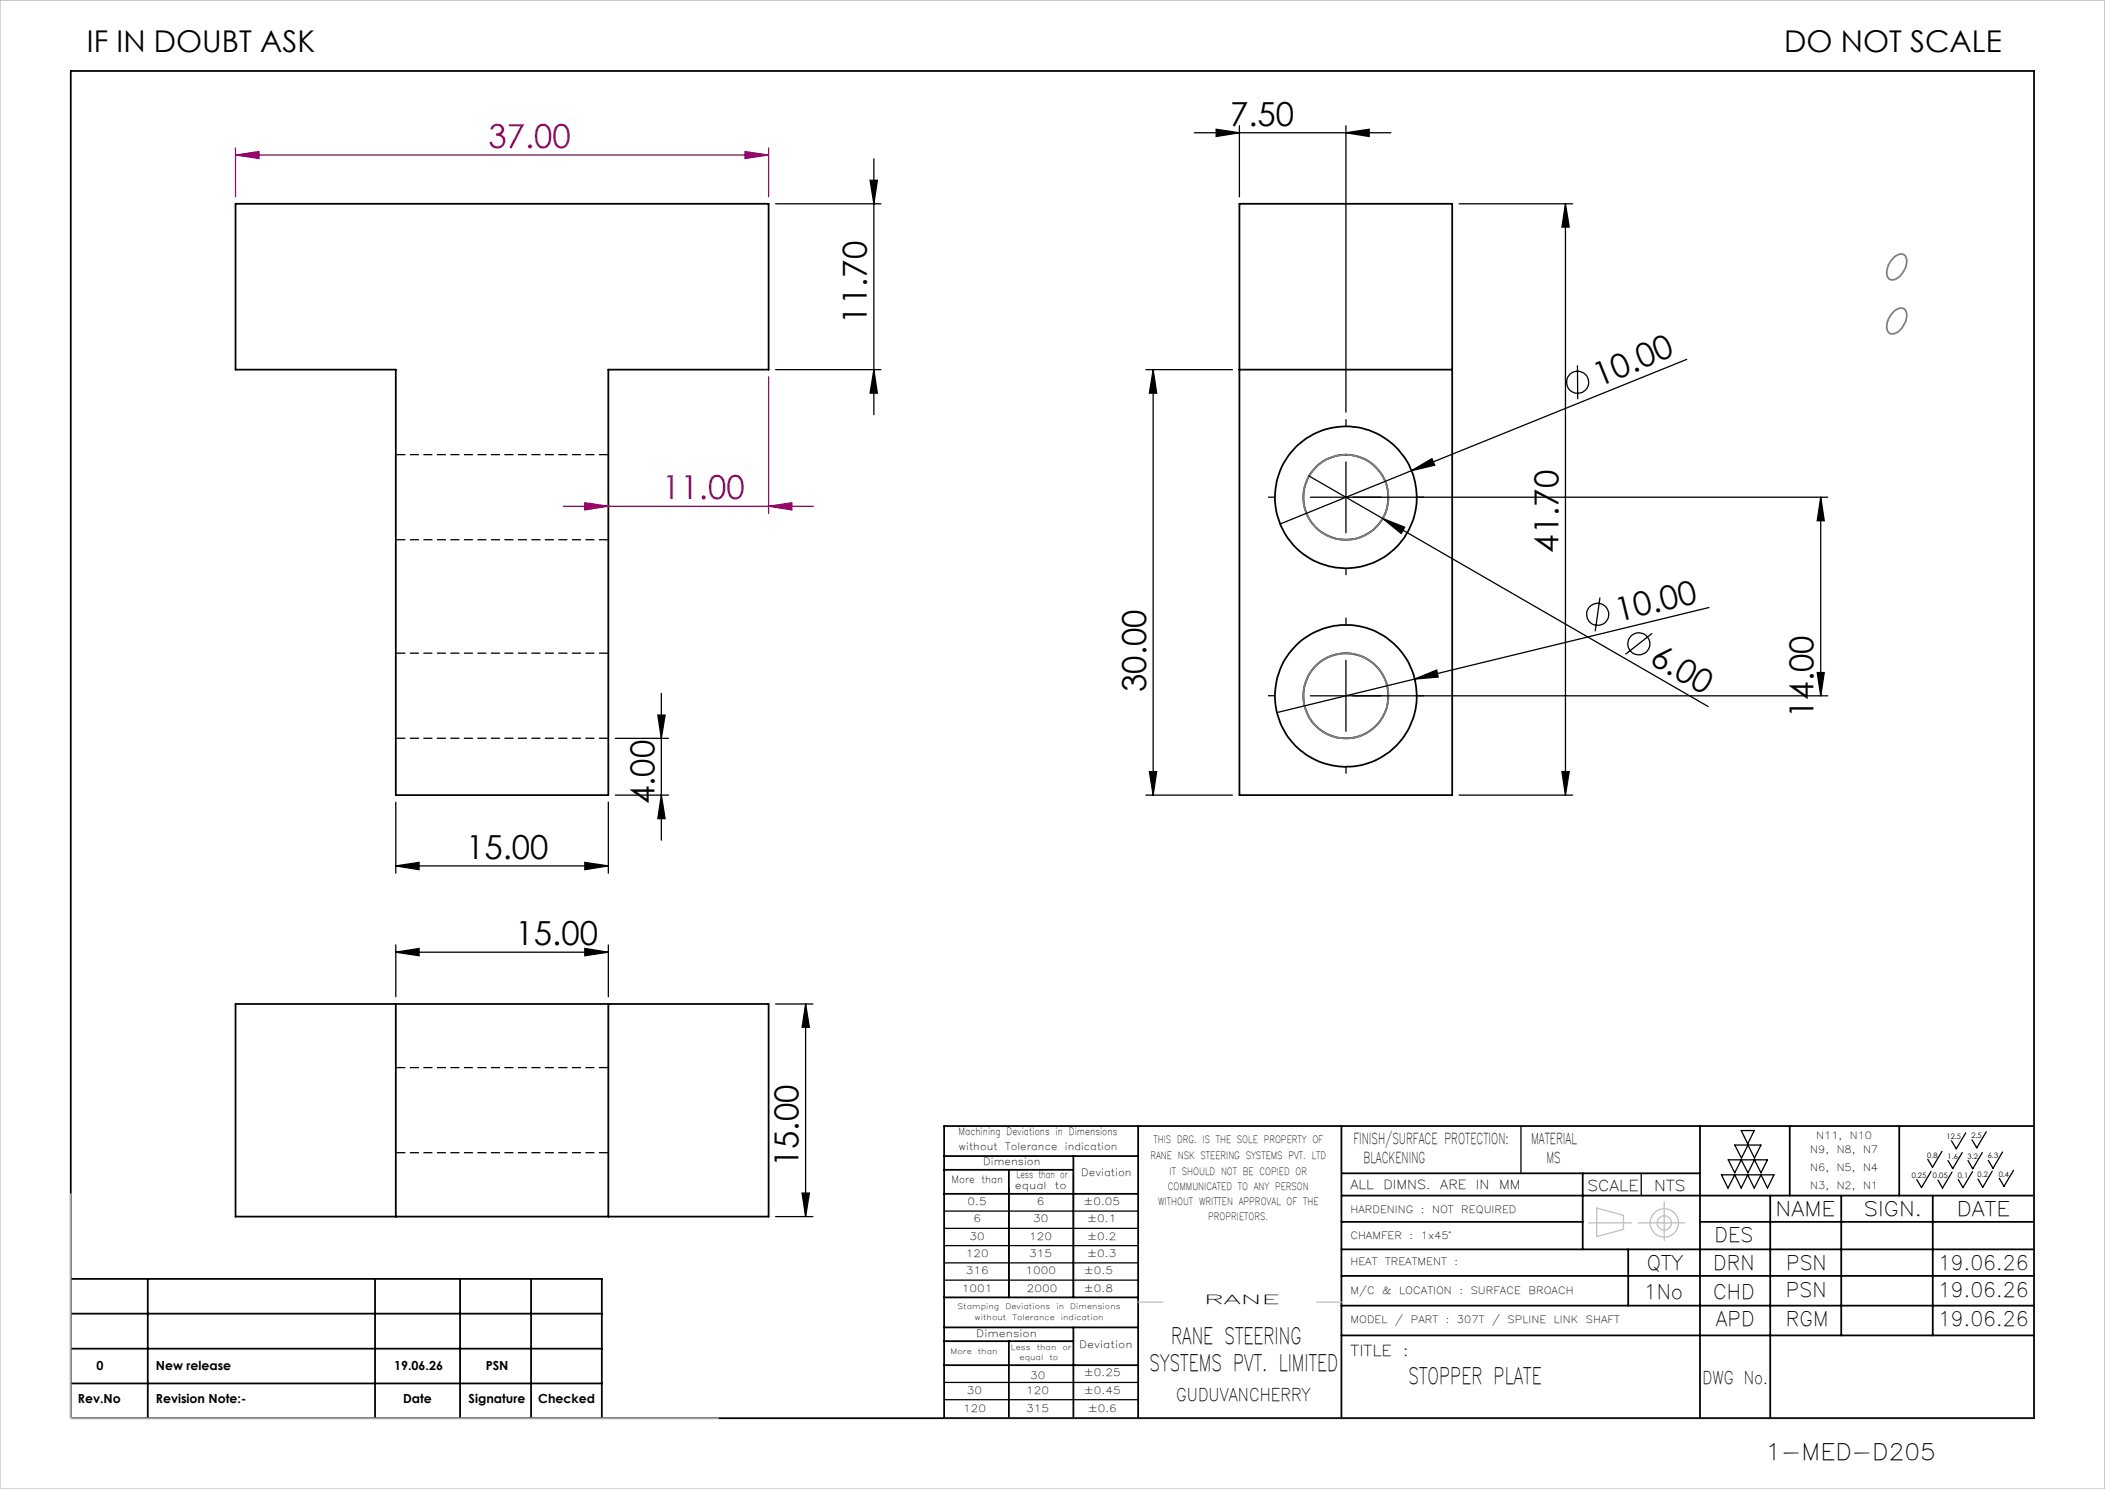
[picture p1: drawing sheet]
<svg xmlns="http://www.w3.org/2000/svg" width="297mm" height="210mm" viewBox="0 0 297 210" stroke-linecap="round" stroke-linejoin="round" font-family="sans-serif">
<path d="M55.9 76.1h30M85.9 64.1h-30M85.9 92.1h-30M55.9 104.1h30M85.9 150.6h-30M55.9 162.6h30" fill="none" stroke="#000" stroke-width=".18" stroke-dasharray="1.3 .6" stroke-dashoffset="-.1" stroke-linecap="butt"/>
<g fill="none" stroke="#000" stroke-width=".25">
<path d="M10 10h277v190h-277zM33.2 28.7h75.2v23.4h-22.6v60h-30v-60h-22.6zM174.9 28.7h30v83.4h-30zM174.9 52.1h30M33.2 141.6h75.2v30h-75.2zM55.8 141.6v30M85.8 141.6v30M160.6 158.8v41.2M189.3 158.8v41.2M239.9 158.8v41.2M252.5 158.8v9.8M268 158.8v9.8"/>
<path d="M287 158.8h-153.8v41.2M133.2 168.4h27.4M133.2 165h18.2M133.2 163h27.4M142.3 165v18M151.4 163v20M189.3 176.2h97.7M189.3 172.3h34M189.3 179.9h97.7M189.3 168.6h97.7M189.3 165.5h50.6M223.3 165.5v10.7"/>
<path d="M229.7 176.2v7.9M239.9 172.3h47.1M249.8 168.6v31.4M259.8 168.6v19.7M272.7 168.6v19.7M10 195.1h74.9M10 180.4h74.9v19.6M10 185.3h74.9M10 190.2h74.9M20.8 180.4v19.6M52.9 180.4v19.6M64.9 180.4v19.6"/>
<path d="M74.9 180.4v19.6M133.2 189.2h18.2M133.2 192.5h27.4M133.2 187.2h27.4M133.2 183h27.4M142.3 189.2v10.6M151.4 187.2v12.6M189.3 188.3h97.7M189.3 184.1h97.7"/>
<circle cx="189.9" cy="70.1" r="6"/>
<circle cx="189.9" cy="70.1" r="10"/>
<circle cx="189.9" cy="98.1" r="6"/>
<circle cx="189.9" cy="98.1" r="10"/>
</g>
<g fill="none" stroke="#000" stroke-width=".18">
<path d="M168.5 18.7h27.8M171.6 18.2l3.3 .5-3.3 .6zM174.9 17.7v10.1M189.9 18.7l3.3-.5v1.1zM189.9 17.7v40.4M109.4 28.7h14.9M122.8 25.4h1l-.5 3.3zM123.3 22.4v36.1M205.9 28.7h16M220.9 28.7l.5 3.3h-1zM220.9 28.7v83.4M109.4 52.1h14.9"/>
<path d="M123.3 52.1l.5 3.3h-1zM161.7 52.1h12.2M162.7 52.1l.5 3.3h-1zM162.7 52.1v60M222.6 51.5v4.8M238 50.7l-38.9 15.7M184.7 67.1l10.4 6M184.9 70.1h73M189.9 65.1v10M195.1 73.1l3.1 1.3-.5 .8zM195.1 73.1l45.9 26.6M199.1 66.4l2.9-1.7 .4 .9z"/>
<path d="M199.1 66.4l-18.5 7.5M256.9 70.1l.5 3.3h-1zM256.9 70.1v28M93.3 97.8v20.7M184.9 98.1h73M189.9 93.1v10M199.6 95.8l3.1-1.3 .2 1zM199.6 95.8l-19.4 4.7M225.7 84.3l-.6 4.7M233.1 89.3l-3.8 3M241.1 85.7l-41.5 10.1M256.4 94.9h1l-.5 3.2z"/>
<path d="M55.8 113.1v10M85.8 113.1v10M86.8 104.1h7.5M86.8 112.1h7.5M92.8 100.9h1l-.5 3.2zM93.3 112.1l.5 3.4h-1zM161.7 112.1h12.2M162.2 108.8h1l-.5 3.3zM205.9 112.1h16M220.4 108.8h1l-.5 3.3zM55.8 122.1l3.3-.5v1.1zM55.8 134.3l3.3-.5v1z"/>
<path d="M55.8 133.3v7.3M55.8 122.1h30M55.8 134.3h30M82.5 121.6l3.3 .5-3.3 .6zM82.5 133.8l3.3 .5-3.3 .5zM85.8 133.3v7.3M109.4 141.6h5.3M113.7 141.6l.5 3.3h-1zM113.7 141.6v30M214.6 158.8v6.7M245.7 159.4h1.8l-.9 1.9zM277.4 159.8l-1.4 2.2-.7-1.1"/>
<path d="M280.2 159.6l-1.3 2.3-.7-1.1M109.4 171.6h5.3M113.2 168.3h1l-.5 3.3zM133.2 170.8h27.4M133.2 175.7h27.4M133.2 173.2h27.4M133.2 178.1h27.4M142.3 167.5v15.5M151.4 165.6v17.4M231.6 165.5v3.1M242.9 165.7h7.4l-.9 1.9-.9-1.9-1 1.9-.9-1.9-.9 1.9-.9-1.9-1 1.9zM243.8 163.6h5.6l-.9 1.8-1-1.8-.9 1.8-.9-1.8-.9 1.8z"/>
<path d="M244.8 161.5h3.7l-1 1.8-.9-1.8-.9 1.8zM272.5 165.2l-1.4 2.3-.7-1.1M274 162.4l-1.3 2.2-.7-1.1M275.4 165.3l-1.3 2.3-.7-1.2M276.9 162.6l-1.4 2.2-.7-1.1M278.3 165.2l-1.3 2.3-.7-1.1M279.7 162.6l-1.4 2.2-.6-1.1M281.1 165.2l-1.3 2.3-.7-1.2M282.5 162.5l-1.3 2.3-.7-1.2M284.1 165.1l-1.3 2.2-.7-1.1M133.2 195h27.4M133.2 197.4h27.4"/>
<path d="M133.2 180.5h27.4"/>
<circle cx="222.6" cy="53.9" r="1.57"/>
<circle cx="225.4" cy="86.7" r="1.56"/>
<circle cx="231.2" cy="90.8" r="1.55"/>
</g>
<path d="M33.2 21.9l3.3-.5v1zM33.2 20.9v6.9M33.2 21.9h75.2M105.1 21.4l3.3 .5-3.3 .5zM108.4 20.9v6.9M108.4 53.2v19.2M79.5 71.4h35.3M82.5 70.9l3.3 .5-3.3 .5zM108.4 71.4l3.3-.5v1z" fill="none" stroke="#a0006e" stroke-width=".18"/>
<g fill="none" stroke="#c0c0c0" stroke-width=".18">
<path d="M0 0h297v210h-297zM10 168.4v31.6h91.4M224.2 172.5h6M225.3 170.4l3.8 1v2l-3.8 1zM231.1 172.5h6.6M234.8 169.5v5.4M160.6 183.6h3.5M185.8 183.6h3.5"/>
<circle cx="234.8" cy="172.5" r="1.01"/>
<circle cx="234.8" cy="172.5" r="2"/>
</g>
<g fill="none" stroke="#808080" stroke-width=".25">
<path d="M267.3 36.3a1.04 1.04 0 0 1 1.6-.1 2.7 2.7 0 0 1-1.4 3.1 .85 .85 0 0 1-.9 .1 .85 .85 0 0 1-.4-1 3 3 0 0 1 1.1-2.1zM267.3 43.9a.96 .96 0 0 1 1.7 .1 2.87 2.87 0 0 1-1.9 3.1 .83 .83 0 0 1-.9-1 3 3 0 0 1 1.1-2.2z"/>
<circle cx="189.9" cy="70.1" r="6"/>
<circle cx="189.9" cy="98.1" r="6"/>
</g>
<path d="M179.9 70.1h-1M189.9 60.1v-1M199.9 70.1h1M179.9 98.1h-1M189.9 80.1v1M189.9 88.1v-1M199.9 98.1h1M189.9 108.1v1" fill="none" stroke="#000" stroke-width=".18" stroke-dasharray="15.2 1.3 1.3 1.3" stroke-linecap="butt"/>
<path d="M287 158.8v41.2h-153.8" fill="none" stroke="#191924" stroke-width=".18"/>
<g fill="#000">
<path d="M195.1 73.1l3.1 1.3-.5 .8z"/>
<path d="M189.9 18.7l3.3-.5v1.1zM171.6 18.2l3.3 .5-3.3 .6z"/>
<path d="M123.3 52.1l.5 3.3h-1zM122.8 25.4h1l-.5 3.3z"/>
<path d="M92.8 100.9h1l-.5 3.2zM93.3 112.1l.5 3.4h-1zM220.9 28.7l.5 3.3h-1zM220.4 108.8h1l-.5 3.3zM162.7 52.1l.5 3.3h-1zM162.2 108.8h1l-.5 3.3zM256.9 70.1l.5 3.3h-1zM256.4 94.9h1l-.5 3.2z"/>
<path d="M55.8 122.1l3.3-.5v1.1zM82.5 121.6l3.3 .5-3.3 .6z"/>
</g>
<g fill="#a0006e">
<path d="M105.1 21.4l3.3 .5-3.3 .5zM33.2 21.9l3.3-.5v1z"/>
<path d="M82.5 70.9l3.3 .5-3.3 .5zM108.4 71.4l3.3-.5v1z"/>
</g>
<g fill="#000">
<path d="M199.1 66.4l2.9-1.7 .4 .9zM199.6 95.8l3.1-1.3 .2 1z"/>
<path d="M55.8 134.3l3.3-.5v1zM82.5 133.8l3.3 .5-3.3 .5z"/>
<path d="M113.7 141.6l.5 3.3h-1zM113.2 168.3h1l-.5 3.3z"/>
</g>
<g font-size="4.7">
<text x="173.5" y="17.7">7.50</text>
<text x="122.3" y="45.6" transform="rotate(-90 122.3 45.6)">11.70</text>
<text x="225.6" y="54.5" transform="rotate(-22 225.6 54.5)">10.00</text>
<text x="219.9" y="77.9" transform="rotate(-90 219.9 77.9)">41.70</text>
<text x="228.3" y="87.7" transform="rotate(-14 228.3 87.7)">10.00</text>
<text x="232.6" y="93.6" transform="rotate(30 232.6 93.6)">6.00</text>
<text x="161.7" y="97.6" transform="rotate(-90 161.7 97.6)">30.00</text>
<text x="255.9" y="101.3" transform="rotate(-90 255.9 101.3)">14.00</text>
<text x="92.3" y="113.4" transform="rotate(-90 92.3 113.4)">4.00</text>
<text x="65.8" y="121.1">15.00</text>
<text x="72.7" y="133.3">15.00</text>
<text x="112.7" y="164.6" transform="rotate(-90 112.7 164.6)">15.00</text>
</g>
<g font-size="4.7" fill="#a0006e">
<text x="68.9" y="20.8">37.00</text>
<text x="93.4" y="70.4">11.00</text>
</g>
<g font-size="4.2">
<text x="12.3" y="7.3">IF IN DOUBT ASK</text>
<text x="251.7" y="7.3">DO NOT SCALE</text>
</g>
<g font-size="3.2">
<text x="165.2" y="189.6">RANE STEERING</text>
<text x="162.2" y="193.4">SYSTEMS PVT. LIMITED</text>
<text x="198.7" y="195.2">STOPPER PLATE</text>
<text x="249.1" y="205.8">1-MED-D205</text>
</g>
<g font-size="2.8">
<text x="250.5" y="171.5">NAME</text>
<text x="263" y="171.5">SIGN.</text>
<text x="276.1" y="171.5">DATE</text>
<text x="232.4" y="179.1">QTY</text>
<text x="241.7" y="179.1">DRN</text>
<text x="241.9" y="175.2">DES</text>
<text x="252" y="179.1">PSN</text>
<text x="273.4" y="179.1">19.06.26</text>
<text x="231.9" y="183.2">1No</text>
<text x="241.7" y="183.2">CHD</text>
<text x="252" y="182.9">PSN</text>
<text x="273.4" y="183">19.06.26</text>
<text x="242.1" y="187.1">APD</text>
<text x="252" y="187.1">RGM</text>
<text x="273.4" y="187.1">19.06.26</text>
</g>
<g font-size="2.5">
<text x="166" y="197.6">GUDUVANCHERRY</text>
<text x="240.2" y="195.2">DWG No.</text>
</g>
<g font-size="2.1">
<text x="190.9" y="161.3">FINISH/SURFACE PROTECTION:</text>
<text x="216" y="161.3">MATERIAL</text>
<text x="192.4" y="164.1">BLACKENING</text>
<text x="218.2" y="164.1">MS</text>
<text x="224" y="168">SCALE</text>
<text x="233.4" y="168">NTS</text>
<text x="190.6" y="191.2">TITLE</text>
<text x="198" y="191.2">:</text>
</g>
<g font-size="1.8">
<text x="190.5" y="167.7">ALL</text>
<text x="195.2" y="167.7">DIMNS.</text>
<text x="203.2" y="167.7">ARE</text>
<text x="208.2" y="167.7">IN</text>
<text x="211.5" y="167.7">MM</text>
<text x="169.9" y="184">RANE</text>
<text x="11" y="197.8">Rev.No</text>
<text x="13.6" y="193.2">0</text>
<text x="22" y="197.8">Revision Note:-</text>
<text x="22" y="193.2">New release</text>
<text x="55.6" y="193.2">19.06.26</text>
<text x="56.9" y="197.8">Date</text>
<text x="66.1" y="197.8">Signature</text>
<text x="68.5" y="193.2">PSN</text>
<text x="75.9" y="197.8">Checked</text>
</g>
<g font-size="1.4">
<text x="135.3" y="160.1">Machining Deviations in Dimensions</text>
<text x="162.8" y="161.2">THIS DRG. IS THE SOLE PROPERTY OF</text>
<text x="256.3" y="160.6">N11,</text>
<text x="261" y="160.6">N10</text>
<text x="134.2" y="166.9">More than</text>
<text x="135.2" y="162.2">without</text>
<text x="138.7" y="164.3">Dimension</text>
<text x="141.8" y="162.2">Tolerance</text>
<text x="143.2" y="167.7">equal</text>
<text x="143.4" y="166.1">Less than or</text>
<text x="148.8" y="167.7">to</text>
<text x="150.2" y="162.2">indication</text>
<text x="152.6" y="165.9">Deviation</text>
<text x="162.3" y="163.5">RANE NSK STEERING SYSTEMS PVT. LTD</text>
<text x="164.8" y="167.8">COMMUNICATED TO ANY PERSON</text>
<text x="165" y="165.7">IT SHOULD NOT BE COPIED OR</text>
<text x="255.4" y="165.1">N6,</text>
<text x="255.4" y="162.7">N9,</text>
<text x="255.4" y="167.7">N3,</text>
<text x="259.1" y="165.1">N5,</text>
<text x="259.1" y="162.7">N8,</text>
<text x="259.1" y="167.7">N2,</text>
<text x="262.9" y="165.1">N4</text>
<text x="262.9" y="162.7">N7</text>
<text x="262.9" y="167.7">N1</text>
<text x="136.5" y="170">0.5</text>
<text x="137.3" y="172.3">6</text>
<text x="145.8" y="172.3">30</text>
<text x="146.3" y="170">6</text>
<text x="152.9" y="170">±0.05</text>
<text x="153.4" y="172.3">±0.1</text>
<text x="163.4" y="170">WITHOUT WRITTEN APPROVAL OF THE</text>
<text x="170.5" y="172.1">PROPRIETORS.</text>
<text x="190.5" y="171">HARDENING</text>
<text x="200.5" y="171">:</text>
<text x="202.1" y="171">NOT</text>
<text x="206.2" y="171">REQUIRED</text>
<text x="136.3" y="179.6">316</text>
<text x="136.3" y="177.3">120</text>
<text x="136.8" y="174.9">30</text>
<text x="144.7" y="179.6">1000</text>
<text x="145.2" y="177.3">315</text>
<text x="145.2" y="174.9">120</text>
<text x="152.9" y="179.6">±0.5</text>
<text x="153.4" y="177.3">±0.3</text>
<text x="153.4" y="174.9">±0.2</text>
<text x="190.5" y="174.7">CHAMFER</text>
<text x="190.5" y="178.4">HEAT</text>
<text x="195.4" y="178.4">TREATMENT</text>
<text x="198.9" y="174.7">:</text>
<text x="200.5" y="174.7">1x45°</text>
<text x="205.2" y="178.4">:</text>
<text x="135.7" y="182.2">1001</text>
<text x="144.9" y="182.2">2000</text>
<text x="152.9" y="182.2">±0.8</text>
<text x="190.5" y="182.5">M/C</text>
<text x="195" y="182.5">&amp;</text>
<text x="197.4" y="182.5">LOCATION</text>
<text x="205.9" y="182.5">:</text>
<text x="207.5" y="182.5">SURFACE</text>
<text x="215.7" y="182.5">BROACH</text>
<text x="137.8" y="188.6">Dimension</text>
<text x="152.3" y="190.1">Deviation</text>
<text x="190.5" y="186.6">MODEL</text>
<text x="196.9" y="186.6">/</text>
<text x="199" y="186.6">PART</text>
<text x="204" y="186.6">:</text>
<text x="205.6" y="186.6">307T</text>
<text x="210.5" y="186.6">/</text>
<text x="212.7" y="186.6">SPLINE</text>
<text x="219.2" y="186.6">LINK</text>
<text x="223.8" y="186.6">SHAFT</text>
<text x="136.4" y="196.6">30</text>
<text x="144.8" y="196.6">120</text>
<text x="145.3" y="194.5">30</text>
<text x="152.9" y="196.6">±0.45</text>
<text x="152.9" y="194.1">±0.25</text>
<text x="135.9" y="199.2">120</text>
<text x="144.8" y="199.2">315</text>
<text x="153.5" y="199.2">±0.6</text>
</g>
<g font-size="1.1">
<text x="274.6" y="160.6">12.5</text>
<text x="278.2" y="160.5">2.5</text>
<text x="269.7" y="166.1">0.25</text>
<text x="271.9" y="163.3">0.8</text>
<text x="272.7" y="166.2">0.05</text>
<text x="274.8" y="163.4">1.6</text>
<text x="276.2" y="166.1">0.1</text>
<text x="277.6" y="163.4">3.2</text>
<text x="279" y="166.1">0.2</text>
<text x="280.5" y="163.4">6.3</text>
<text x="282" y="165.9">0.4</text>
<text x="135.1" y="184.6">Stamping</text>
<text x="141.9" y="184.6">Deviations</text>
<text x="149.1" y="184.6">in</text>
<text x="151" y="184.6">Dimensions</text>
<text x="134.1" y="191">More</text>
<text x="137.5" y="186.1">without</text>
<text x="138" y="191">than</text>
<text x="142.6" y="190.5">Less</text>
<text x="142.8" y="186.1">Tolerance</text>
<text x="143.8" y="191.8">equal</text>
<text x="146.3" y="190.5">than</text>
<text x="148.1" y="191.8">to</text>
<text x="149.7" y="186.1">indication</text>
<text x="149.9" y="190.5">or</text>
</g>
</svg>
